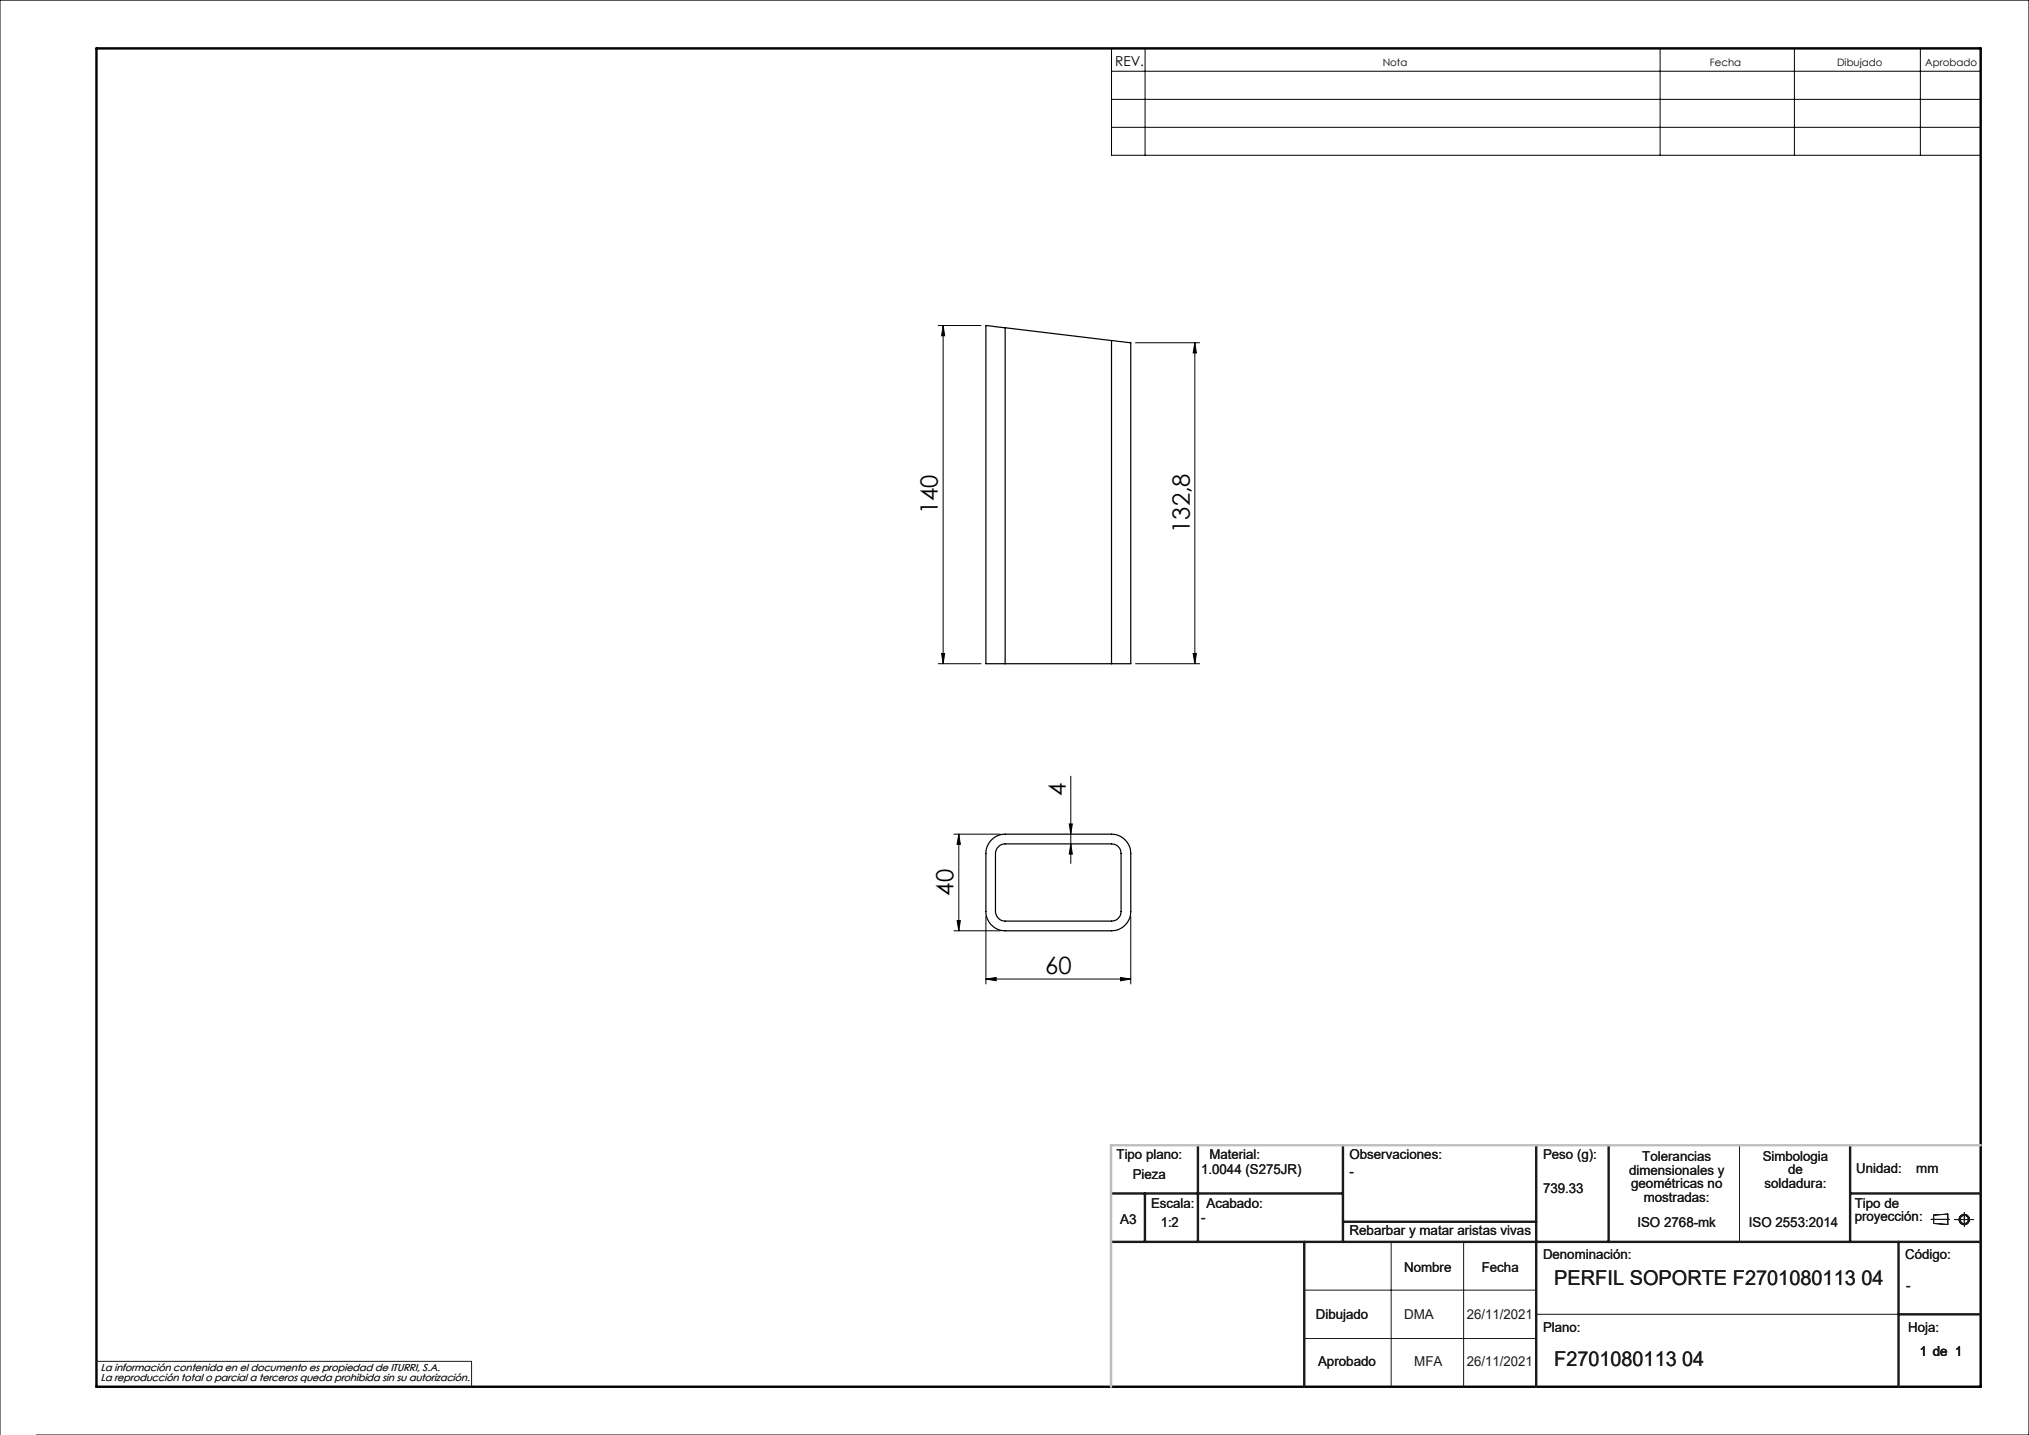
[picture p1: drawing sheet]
<svg xmlns="http://www.w3.org/2000/svg" width="420mm" height="297mm" viewBox="0 0 420 297" stroke-linecap="round" stroke-linejoin="round" font-family="sans-serif">
<g fill="none" stroke="#191924" stroke-width=".21">
<path d="M360.1 237v20M288 257v30M303 257v30M399.7 252.4h3.8M400.3 251.5l2.9-.2v2.1l-2.9-.2zM404.6 252.4h4M406.6 251v2.8M270 267h48M270 277h48M318 272h75M20 281.8h77.6v5.2"/>
<circle cx="406.6" cy="252.4" r=".86"/>
<circle cx="406.6" cy="252.4" r="1.07"/>
</g>
<g fill="none" stroke="#000" stroke-width=".21">
<path d="M230.1 10h179.9v22.1h-179.9zM230.1 14.7h179.9M237 10v22.1M343.6 10v22.1M371.4 10v22.1M397.5 10v22.1M230.1 20.6h179.9M230.1 26.3h179.9M194.2 67.4h8.9M195.2 67.4v70M195.2 67.4l.3 2.1h-.6zM235.1 70.9h13.2"/>
<path d="M247.3 70.9v66.5M247.3 70.9l.4 2.2h-.7zM194.2 137.4h8.9M194.9 135.3h.6l-.3 2.1zM235.1 137.4h13.2M247 135.3h.7l-.4 2.1zM197.4 172.6h9.7M198.5 172.6v20M198.5 172.6l.3 2.2h-.7zM221.3 170.5h.7l-.3 2.1zM221.7 174.7l.3 2.1h-.7zM221.7 160.7v18"/>
<path d="M197.4 192.6h9.7M198.1 190.5h.7l-.3 2.1zM204.1 189.6v14.1M234.1 189.6v14.1M204.1 202.6l2.1-.3v.7zM204.1 202.6h30M232 202.3l2.1 .3-2.1 .4zM0 297v-297h420v297h-412.5"/>
</g>
<path d="M20 10h390v277h-390z" fill="none" stroke="#000" stroke-width=".5"/>
<g fill="none" stroke="#191924" stroke-width=".5">
<path d="M248 237v20M278 237v20M318 237v50M333 237v20M383 237v20M230 257h180M230 247h48M237 247v10M270 257v30M278 252.9h40M383 247h27M393 257v30"/>
<path d="M393 272h17"/>
</g>
<path d="M410 237h-180v50" fill="none" stroke="#c0c0c0" stroke-width=".5"/>
<g fill="#000">
<path d="M195.2 67.4l.3 2.1h-.6zM194.9 135.3h.6l-.3 2.1zM247.3 70.9l.4 2.2h-.7zM247 135.3h.7l-.4 2.1zM198.5 172.6l.3 2.2h-.7zM198.1 190.5h.7l-.3 2.1z"/>
<path d="M221.7 174.7l.3 2.1h-.7zM221.3 170.5h.7l-.3 2.1z"/>
<path d="M204.1 202.6l2.1-.3v.7zM232 202.3l2.1 .3-2.1 .4z"/>
</g>
<path d="M208.1 67.8l-4-.4v70h4M208.1 67.8v69.6M208.1 67.8l22 2.7M230.1 70.5l4 .4v66.5h-4M230.1 70.5v66.9M208.1 137.4h22M205.1 174l1.6-1.1 1.4-.3h22a4 4 0 0 1 4 4v12.1a4 4 0 0 1-4 3.9h-22a4 4 0 0 1-4-3.9v-12.5l.2-1zM206.6 175.4l.5-.5 1-.2h22a1.97 1.97 0 0 1 2 1.9v12.1a1.97 1.97 0 0 1-2 1.9h-22a2.02 2.02 0 0 1-2-1.9v-12.1l.1-.6z" fill="none" stroke="#000" stroke-width=".25"/>
<g font-size="4.9">
<text x="194.2" y="106.5" transform="rotate(-90 194.2 106.5)">140</text>
<text x="246.3" y="110.3" transform="rotate(-90 246.3 110.3)">132,8</text>
<text x="220.6" y="164.7" transform="rotate(-90 220.6 164.7)">4</text>
<text x="197.4" y="185.4" transform="rotate(-90 197.4 185.4)">40</text>
<text x="216.3" y="201.6">60</text>
</g>
<g font-size="4.2" fill="#191924">
<text x="321.7" y="265.9">PERFIL SOPORTE F2701080113 04</text>
<text x="321.7" y="282.8">F2701080113 04</text>
</g>
<text font-size="2.8" x="230.8" y="13.6">REV.</text>
<g font-size="2.8" fill="#191924">
<text x="231.1" y="239.9">Tipo plano:</text>
<text x="250.3" y="239.9">Material:</text>
<text x="279.3" y="239.9">Observaciones:</text>
<text x="319.4" y="239.9">Peso (g):</text>
<text x="234.5" y="244.1">Pieza</text>
<text x="248.6" y="243">1.0044 (S275JR)</text>
<text x="279.3" y="243.4">-</text>
<text x="337.2" y="243.1">dimensionales y</text>
<text x="337.6" y="246">geométricas no</text>
<text x="339.9" y="240.3">Tolerancias</text>
<text x="364.9" y="240.2">Simbologia</text>
<text x="365.3" y="245.9">soldadura:</text>
<text x="370.1" y="243">de</text>
<text x="384.2" y="242.7">Unidad:</text>
<text x="396.7" y="242.7">mm</text>
<text x="238.3" y="250">Escala:</text>
<text x="249.7" y="250">Acabado:</text>
<text x="319.4" y="246.9">739.33</text>
<text x="340.2" y="248.8">mostradas:</text>
<text x="383.9" y="250">Tipo de</text>
<text x="231.9" y="253.4">A3</text>
<text x="240.3" y="254">1:2</text>
<text x="248.6" y="252.9">-</text>
<text x="279.3" y="255.7">Rebarbar y matar aristas vivas</text>
<text x="338.9" y="254">ISO 2768-mk</text>
<text x="362" y="254">ISO 2553:2014</text>
<text x="383.9" y="252.8">proyección:</text>
<text x="290.6" y="263.3">Nombre</text>
<text x="306.7" y="263.3">Fecha</text>
<text x="319.4" y="260.6">Denominación:</text>
<text x="394.4" y="260.6">Código:</text>
<text x="394.6" y="266.9">-</text>
<text x="272.4" y="273">Dibujado</text>
<text x="290.6" y="273">DMA</text>
<text x="303.6" y="273">26/11/2021</text>
<text x="319.4" y="275.8">Plano:</text>
<text x="395" y="275.8">Hoja:</text>
<text x="397.4" y="280.6">1 de 1</text>
<text x="272.8" y="282.8">Aprobado</text>
<text x="292.7" y="282.8">MFA</text>
<text x="303.6" y="282.8">26/11/2021</text>
</g>
<g font-size="2.1">
<text x="286.2" y="13.6">Nota</text>
<text x="353.9" y="13.6">Fecha</text>
<text x="380.3" y="13.6">Dibujado</text>
<text x="398.5" y="13.6">Aprobado</text>
</g>
<g font-size="2.1" fill="#191924">
<text x="20.8" y="283.7">La información contenida en el documento es propiedad de ITURRI, S.A.</text>
<text x="20.8" y="285.7">La reproducción total o parcial a terceros queda prohibida sin su autorización.</text>
</g>
</svg>
